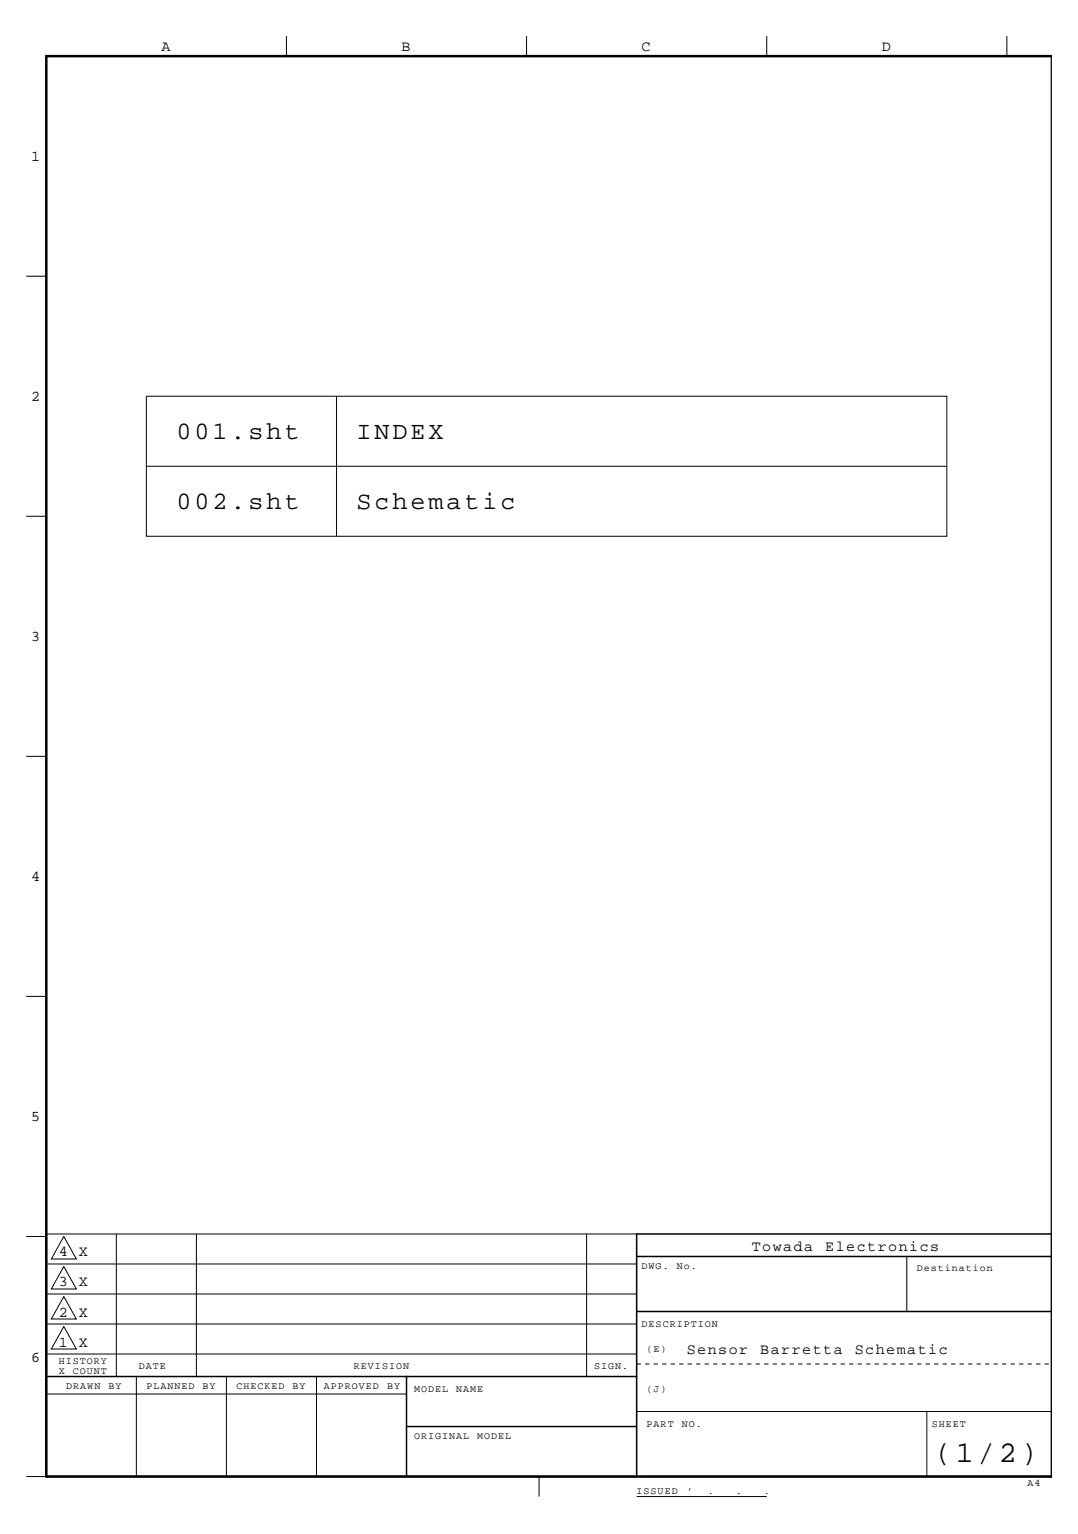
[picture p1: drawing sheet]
<svg xmlns="http://www.w3.org/2000/svg" width="205mm" height="292mm" viewBox="0 0 205 292" stroke-linecap="round" stroke-linejoin="round" font-family="sans-serif">
<g fill="none" stroke="#000" stroke-width=".19">
<path d="M54.5 6.9v3.8M100.1 6.9v3.8M145.8 6.9v3.8M191.4 6.9v3.8M5 52.5h3.8M27.8 75.4h152.2v26.6h-152.2zM64 75.4v26.6M5 98.2h3.8M27.8 88.7h152.2M5 143.8h3.8M5 189.5h3.8M5 235.2h3.8"/>
<path d="M8.8 234.7h112.2M12.1 235.2l2.4 4.2h-4.7zM22.1 234.7v27.1M37.3 234.7v27.1M111.5 234.7v27.1M172.4 239v10.4M8.8 251.8h112.2M8.8 246.1h112.2M8.8 240.4h112.2M8.8 257.5h112.2M12.1 246.6l2.4 4.3h-4.7zM12.1 252.3l2.4 4.3h-4.7z"/>
<path d="M12.1 240.9l2.4 4.3h-4.7zM121 259.4h.9M122.7 259.4h.8M124.3 259.4h.8M125.9 259.4h.8M127.5 259.4h.8M129.1 259.4h.8M130.7 259.4h.9M132.4 259.4h.8M134 259.4h.8M135.6 259.4h.8M137.2 259.4h.8"/>
<path d="M138.8 259.4h.8M140.4 259.4h.8M142.1 259.4h.8M143.7 259.4h.8M145.3 259.4h.8M146.9 259.4h.8M148.5 259.4h.8M150.1 259.4h.8M151.8 259.4h.8M153.4 259.4h.8M155 259.4h.8M156.6 259.4h.8"/>
<path d="M158.2 259.4h.8M159.8 259.4h.8M161.4 259.4h.9M163.1 259.4h.8M164.7 259.4h.8M166.3 259.4h.8M167.9 259.4h.8M169.5 259.4h.8M171.1 259.4h.9M172.8 259.4h.8M174.4 259.4h.8M176 259.4h.8"/>
<path d="M177.6 259.4h.8M179.2 259.4h.8M180.8 259.4h.8M182.5 259.4h.8M184.1 259.4h.8M185.7 259.4h.8M187.3 259.4h.8M188.9 259.4h.8M190.5 259.4h.8M192.2 259.4h.8M193.8 259.4h.8M195.4 259.4h.8"/>
<path d="M197 259.4h.8M198.6 259.4h.8M8.8 265.1h68.5M25.9 261.8v19M43 261.8v19M60.2 261.8v19M121 268.5h79M176.2 268.5v12.3M5 280.8h3.8M102.5 280.8v3.8M121 284.6h24.8"/>
</g>
<g fill="#000">
<path d="M8.6 10.5l191.4-.1v.5h-191.2l-.2-.2zM8.7 234.6l.2 .1v29l-.1 .1-.1-.1zM120.9 234.6l.3 .1v46.1l-.2 .2-.1-.2zM120.9 238.9l79.1-.1v.3h-79zM120.9 234.6l79.1-.1v.3h-79zM120.9 249.3h79.1v.3h-79zM8.7 261.7h68.6l.1 .1-.1 .1h-68.5zM77.2 261.7h43.8l.2 .1-.2 .1h-43.7zM77.2 271.2h43.8l.2 .1-.2 .2h-43.7zM8.6 280.7l191.4-.1v.5h-191.2l-.2-.3zM8.7 261.7l.2 .1v19l-.1 .2-.1-.2zM8.6 10.5h.4v.2v270.1l-.2 .3-.2-.3z"/>
<path d="M8.7 280.7h68.6l.1 .1-.1 .2h-68.5zM77.2 261.7l.2 .1v19l-.1 .2-.1-.2zM77.2 280.7h43.8l.2 .1-.2 .2h-43.7zM121.9 280.7h78.1v.3h-78zM199.8 10.5l.2-.1v270.7l-.2-.3zM199.9 234.6l.1-.1v46.5l-.1-.2z"/>
</g>
<text font-size="5.7" x="177.6" y="278">(1/2)</text>
<g font-size="4.8">
<text x="33.5" y="83.4">001.sht</text>
<text x="67.8" y="83.4">INDEX</text>
<text x="33.5" y="96.8">002.sht</text>
<text x="67.8" y="96.8">Schematic</text>
</g>
<g font-size="2.9">
<text x="30.7" y="9.7">A</text>
<text x="76.3" y="9.7">B</text>
<text x="122" y="9.7">C</text>
<text x="167.7" y="9.7">D</text>
<text x="6" y="30.7">1</text>
<text x="6" y="76.3">2</text>
<text x="6" y="122">3</text>
<text x="6" y="167.6">4</text>
<text x="6" y="213.3">5</text>
<text x="11.2" y="239">4</text>
<text x="15" y="239">X</text>
<text x="142.9" y="238">Towada</text>
<text x="156.9" y="238">Electronics</text>
<text x="11.2" y="244.7">3</text>
<text x="15" y="244.7">X</text>
<text x="11.2" y="250.4">2</text>
<text x="15" y="250.4">X</text>
<text x="11.2" y="256.1">1</text>
<text x="15" y="256.1">X</text>
<text x="130.6" y="257.5">Sensor</text>
<text x="144.5" y="257.5">Barretta</text>
<text x="162.5" y="257.5">Schematic</text>
<text x="6" y="258.9">6</text>
</g>
<g font-size="1.9">
<text x="122" y="241.3">DWG.</text>
<text x="128.7" y="241.3">No.</text>
<text x="174.3" y="241.8">Destination</text>
<text x="122" y="252.3">DESCRIPTION</text>
<text x="123" y="257">(E)</text>
<text x="11.2" y="259.4">HISTORY</text>
<text x="11.2" y="261.3">X</text>
<text x="13.8" y="261.3">COUNT</text>
<text x="26.4" y="260.4">DATE</text>
<text x="67.3" y="260.4">REVISION</text>
<text x="113" y="260.4">SIGN.</text>
<text x="12.6" y="264.2">DRAWN</text>
<text x="20.6" y="264.2">BY</text>
<text x="27.8" y="264.2">PLANNED</text>
<text x="38.5" y="264.2">BY</text>
<text x="45" y="264.2">CHECKED</text>
<text x="55.6" y="264.2">BY</text>
<text x="61.6" y="264.2">APPROVED</text>
<text x="73.6" y="264.2">BY</text>
<text x="78.7" y="264.7">MODEL</text>
<text x="86.7" y="264.7">NAME</text>
<text x="123" y="264.7">(J)</text>
<text x="78.7" y="273.7">ORIGINAL</text>
<text x="90.7" y="273.7">MODEL</text>
<text x="123" y="271.3">PART</text>
<text x="129.6" y="271.3">NO.</text>
<text x="177.2" y="271.3">SHEET</text>
<text x="121" y="284.2">ISSUED</text>
<text x="130.6" y="284.2">’</text>
<text x="134.6" y="284.2">.</text>
<text x="139.9" y="284.2">.</text>
<text x="145.2" y="284.2">.</text>
<text x="195.4" y="282.5">A4</text>
</g>
</svg>
